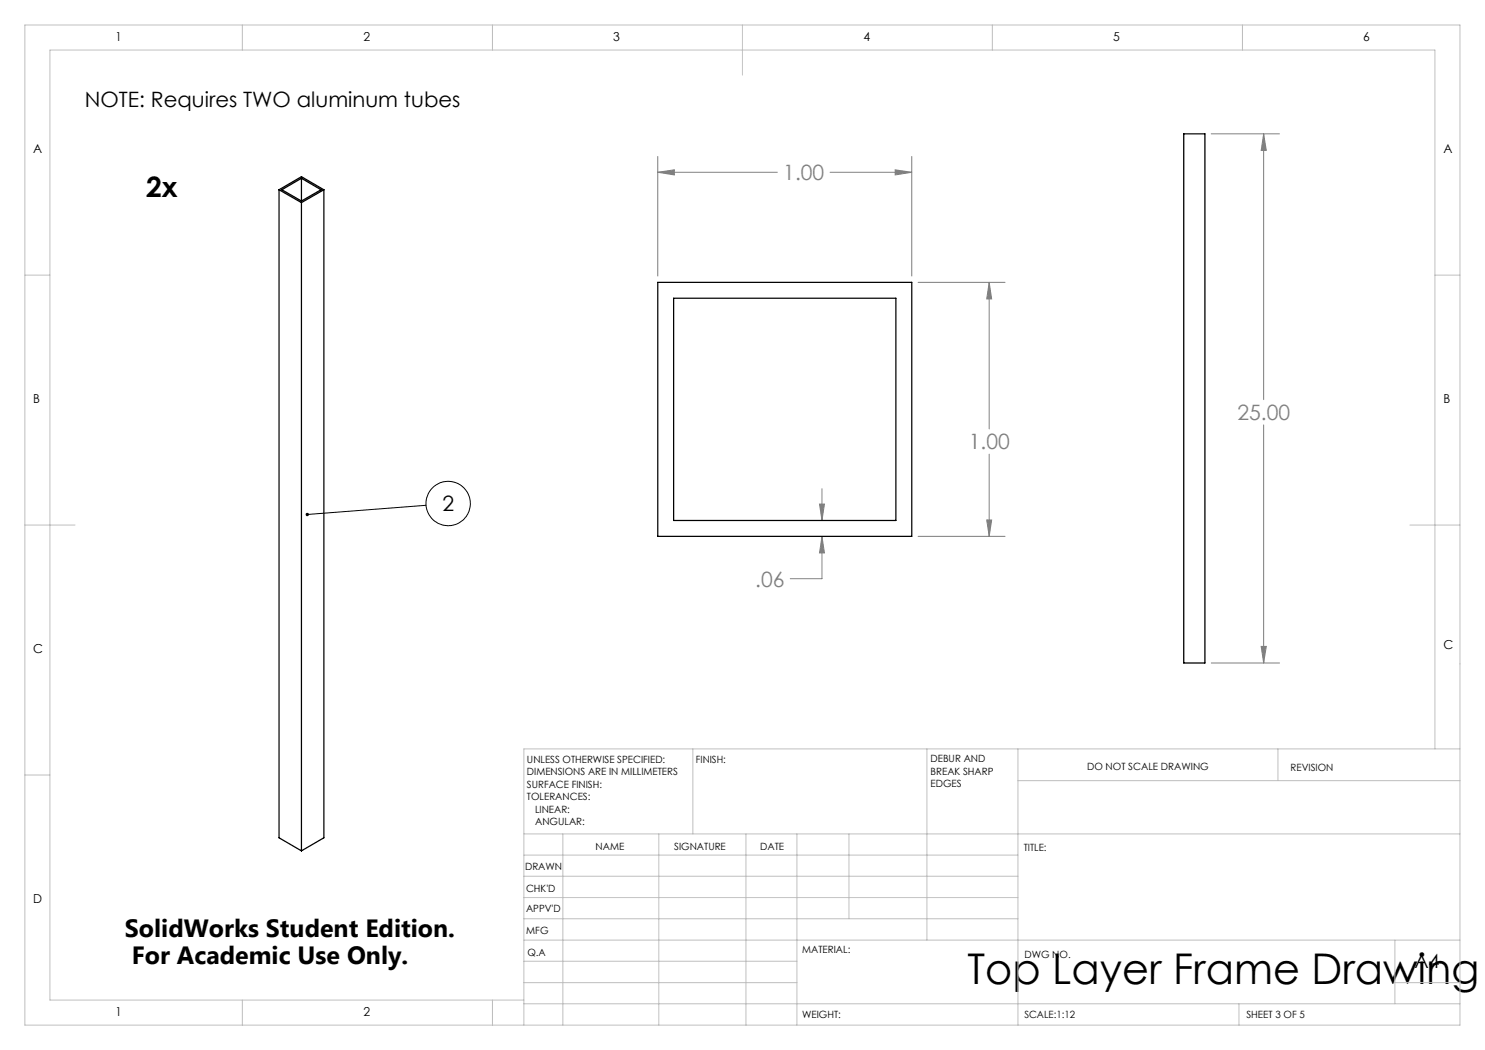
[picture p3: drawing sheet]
<svg xmlns="http://www.w3.org/2000/svg" width="297mm" height="210mm" viewBox="0 0 297 210" stroke-linecap="round" stroke-linejoin="round" font-family="sans-serif">
<g fill="none" stroke="#000" stroke-width=".2">
<path d="M85.2 101.1l-23.7 1.8"/>
<circle cx="89.6" cy="100.7" r="4.4"/>
</g>
<g fill="none" stroke="#808080" stroke-width=".2">
<path d="M131.6 34.5l3.3-.5v1zM131.6 31.3v23.9M131.6 34.5h23.9M166 34.5h16.4M179 34l3.4 .5-3.4 .5zM182.4 31.3v23.9M242.3 26.8h13.6M252.7 26.8v53.1M252.7 26.8l.6 3.3h-1.1zM183.6 56.5h17.4M197.8 56.5v29.3M197.8 56.5l.5 3.3h-1z"/>
<path d="M164.4 97.7v6.4M197.8 90.8v16.5M252.7 85v47.6M163.9 100.8h1l-.5 3.3zM164.4 107.3v8.4h-6.4M164.4 107.3l.5 3.3h-1zM183.6 107.3h17.4M197.3 104h1l-.5 3.3zM242.3 132.6h13.6M252.2 129.3h1.1l-.6 3.3z"/>
</g>
<g fill="none" stroke="#c0c0c0" stroke-width=".2">
<path d="M5 5h287v200h-287zM48.5 5v5M98.5 5v5M148.5 5v10M198.5 5v5M248.5 5v5M5 55h5M287 55h5M5 105h10M282 105h10M5 155h5M138.6 149.8v17"/>
<path d="M185.4 149.8v38.2M203.6 149.8v55.2M203.6 156.1h88.4M255.6 149.8v6.3M287 149.8v-139.8h-277v190h94.8M292 149.8h-187.2v55.2M104.8 166.8h187.2M104.8 179.5h98.8M104.8 175.3h98.8M104.8 171h98.8M112.6 166.8v38.2M131.8 166.8v38.2"/>
<path d="M149.2 166.8v38.2M159.4 166.8v38.2M169.8 166.8v17M104.8 183.8h98.8M104.8 196.5h54.6M104.8 192.3h54.6M104.8 188h187.2M279 196.5h13M279 188v12.8M48.5 200v5M98.5 200v5M104.8 200.8h187.2"/>
<path d="M247.8 200.8v4.2"/>
</g>
<path d="M61.2 102.6a.34 .34 0 0 1 .6 .1 .34 .34 0 0 1-.2 .5 .34 .34 0 0 1-.5-.3h.4h-.4z" fill="#000"/>
<path d="M252.7 26.8l.6 3.3h-1.1zM252.2 129.3h1.1l-.6 3.3zM179 34l3.4 .5-3.4 .5zM131.6 34.5l3.3-.5v1zM163.9 100.8h1l-.5 3.3zM164.4 107.3l.5 3.3h-1zM197.3 104h1l-.5 3.3zM197.8 56.5l.5 3.3h-1z" fill="#808080"/>
<path d="M55.8 38l4.5-2.7 4.5 2.7M55.8 38l4.5 2.5M55.8 38v129.6l4.5 2.6M60.3 35.7l-3.9 2.3 3.9 2.2M60.3 35.7l3.9 2.3-3.9 2.2M60.3 35.7v4.5M64.8 38l-4.5 2.5M64.8 38v129.6l-4.5 2.6M236.7 26.8h4.3v105.8h-4.3zM60.3 40.5v129.7M131.6 56.5h50.8v50.8h-50.8zM134.7 59.6h44.5v44.5h-44.5z" fill="none" stroke="#000" stroke-width=".25"/>
<text font-size="8.5" x="193.5" y="196.7">Top Layer Frame Drawing</text>
<text font-size="5.6" x="29.2" y="39.4">2x</text>
<g font-size="5">
<text x="25" y="187.4">SolidWorks Student Edition.</text>
<text x="26.4" y="192.9">For Academic Use Only.</text>
</g>
<g font-size="4.2">
<text x="16.9" y="21.3">NOTE: Requires TWO aluminum tubes</text>
<text x="88.5" y="102.2">2</text>
</g>
<g font-size="4.2" fill="#808080">
<text x="156.7" y="36.1">1.00</text>
<text x="193.7" y="89.9">1.00</text>
<text x="247.5" y="84">25.00</text>
<text x="151" y="117.3">.06</text>
</g>
<text font-size="3.9" x="282.9" y="193.6">A4</text>
<g font-size="2.5">
<text x="23.1" y="8.2">1</text>
<text x="72.7" y="8.2">2</text>
<text x="122.7" y="8.2">3</text>
<text x="172.7" y="8.2">4</text>
<text x="222.7" y="8.2">5</text>
<text x="272.7" y="8.2">6</text>
<text x="6.7" y="30.7">A</text>
<text x="288.7" y="30.7">A</text>
<text x="6.7" y="80.7">B</text>
<text x="288.7" y="80.7">B</text>
<text x="6.7" y="130.7">C</text>
<text x="288.7" y="129.7">C</text>
<text x="6.7" y="180.7">D</text>
<text x="23.1" y="203.2">1</text>
<text x="72.7" y="203.2">2</text>
</g>
<g font-size="2">
<text x="105.4" y="152.6">UNLESS OTHERWISE SPECIFIED:</text>
<text x="105.4" y="155.1">DIMENSIONS ARE IN MILLIMETERS</text>
<text x="139.2" y="152.6">FINISH:</text>
<text x="186.1" y="152.5">DEBUR AND</text>
<text x="186.1" y="155">BREAK SHARP</text>
<text x="217.4" y="154">DO NOT SCALE DRAWING</text>
<text x="258.1" y="154.2">REVISION</text>
<text x="105.4" y="157.6">SURFACE FINISH:</text>
<text x="105.4" y="160.1">TOLERANCES:</text>
<text x="186.1" y="157.5">EDGES</text>
<text x="107" y="162.6">LINEAR:</text>
<text x="107" y="165.1">ANGULAR:</text>
<text x="119.1" y="170">NAME</text>
<text x="134.8" y="169.9">SIGNATURE</text>
<text x="152" y="169.9">DATE</text>
<text x="204.8" y="170.2">TITLE:</text>
<text x="105" y="174.1">DRAWN</text>
<text x="105.2" y="178.3">CHK'D</text>
<text x="105.2" y="182.4">APPV'D</text>
<text x="105.3" y="186.8">MFG</text>
<text x="105.5" y="191.1">Q.A</text>
<text x="160.5" y="190.5">MATERIAL:</text>
<text x="204.9" y="191.6">DWG NO.</text>
<text x="160.4" y="203.5">WEIGHT:</text>
<text x="204.9" y="203.6">SCALE:1:12</text>
<text x="249.3" y="203.6">SHEET 3 OF 5</text>
</g>
</svg>
